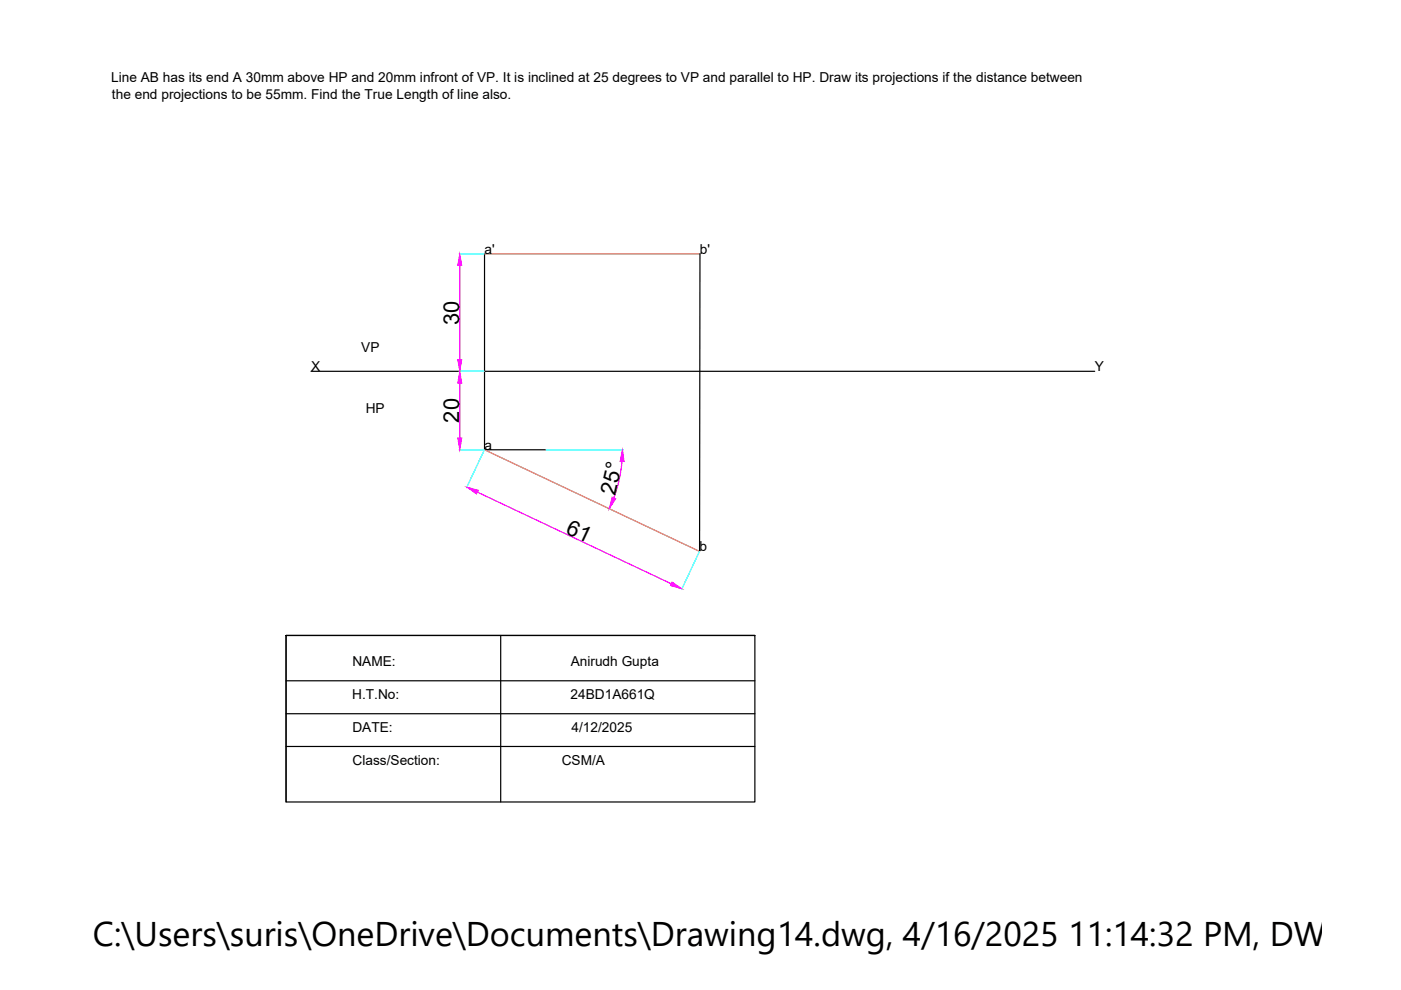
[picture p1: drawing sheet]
<svg xmlns="http://www.w3.org/2000/svg" width="297mm" height="210mm" viewBox="0 0 297 210" stroke-linecap="round" stroke-linejoin="round" font-family="sans-serif">
<!-- layer: 0 -->
<path d="M102.7 53.8v41.6h13M148.4 53.8l-.1 63.1M65.9 78.7h166.2M106.2 134.7v35.3M160 134.7h-99.4h99.4v35.3h-99.4v-35.3v35.3M60.6 144.3h99.4M60.6 151.3h99.4M60.6 158.3h99.4" fill="none" stroke="#000" stroke-width=".25"/>
<path d="M102.7 53.8h45.7M102.7 95.4l45.6 21.5" fill="none" stroke="#cd6928" stroke-width=".25"/>
<path d="M97.4 53.8h5.2M97.4 78.7h5.2M97.4 95.4h5.2M102.7 95.4l-3.8 8M115.7 95.4h16.5M148.3 117l-3.8 8" fill="none" stroke="#0ff" stroke-width=".25"/>
<path d="M97.5 56.3v19.9M97.5 81.2v11.7M131.9 97.8a29.3 29.3 0 0 1-1.8 7.8M101.2 104.3l41.1 19.5" fill="none" stroke="#f0f" stroke-width=".25"/>
<g fill="#f0f" stroke="#f0f" stroke-width=".21">
<path d="M129.8 105.4l.7 .3-1.3 2.2z"/>
<path d="M132 95.4l.3 2.5-.8-.1z"/>
<path d="M99 103.3l2.4 .7-.4 .7z"/>
<path d="M142.5 123.4l2.1 1.4-2.5-.7z"/>
<path d="M97.5 53.8l.4 2.5h-.8z"/>
<path d="M97.1 76.2h.8l-.4 2.5z"/>
<path d="M97.5 78.7l.4 2.5h-.8z"/>
<path d="M97.1 92.9h.8l-.4 2.5z"/>
</g>
<text font-size="7.3" x="19.7" y="200.6">C:\Users\suris\OneDrive\Documents\Drawing14.dwg, 4/16/2025 11:14:32 PM, DWG To</text>
<g font-size="4.6">
<text x="97.4" y="68.9" transform="rotate(-90 97.4 68.9)">30</text>
<text x="97.4" y="89.6" transform="rotate(-90 97.4 89.6)">20</text>
<text x="130.4" y="105.1" transform="rotate(-77 130.4 105.1)">25°</text>
<text x="119.8" y="113" transform="rotate(25 119.8 113)">61</text>
</g>
<g font-size="2.9">
<text x="23.6" y="17.4">Line AB has its end A 30mm above HP and 20mm infront of VP. It is inclined at 25 degrees to VP and parallel to HP. Draw its projections if the distance between</text>
<text x="23.7" y="20.9">the end projections to be 55mm. Find the True Length of line also.</text>
<text x="102.7" y="53.8">a'</text>
<text x="148.4" y="53.9">b'</text>
<text x="76.6" y="74.7">VP</text>
<text x="65.9" y="78.7">X</text>
<text x="232.1" y="78.7">Y</text>
<text x="77.5" y="87.5">HP</text>
<text x="102.7" y="95.4">a</text>
<text x="148.3" y="116.9">b</text>
<text x="74.7" y="141.3">NAME:</text>
<text x="121" y="141.3">Anirudh Gupta</text>
<text x="74.7" y="148.3">H.T.No:</text>
<text x="121" y="148.3">24BD1A661Q</text>
<text x="74.7" y="155.2">DATE:</text>
<text x="121.2" y="155.2">4/12/2025</text>
<text x="74.7" y="162.2">Class/Section:</text>
<text x="119.1" y="162.2">CSM/A</text>
</g>
</svg>
